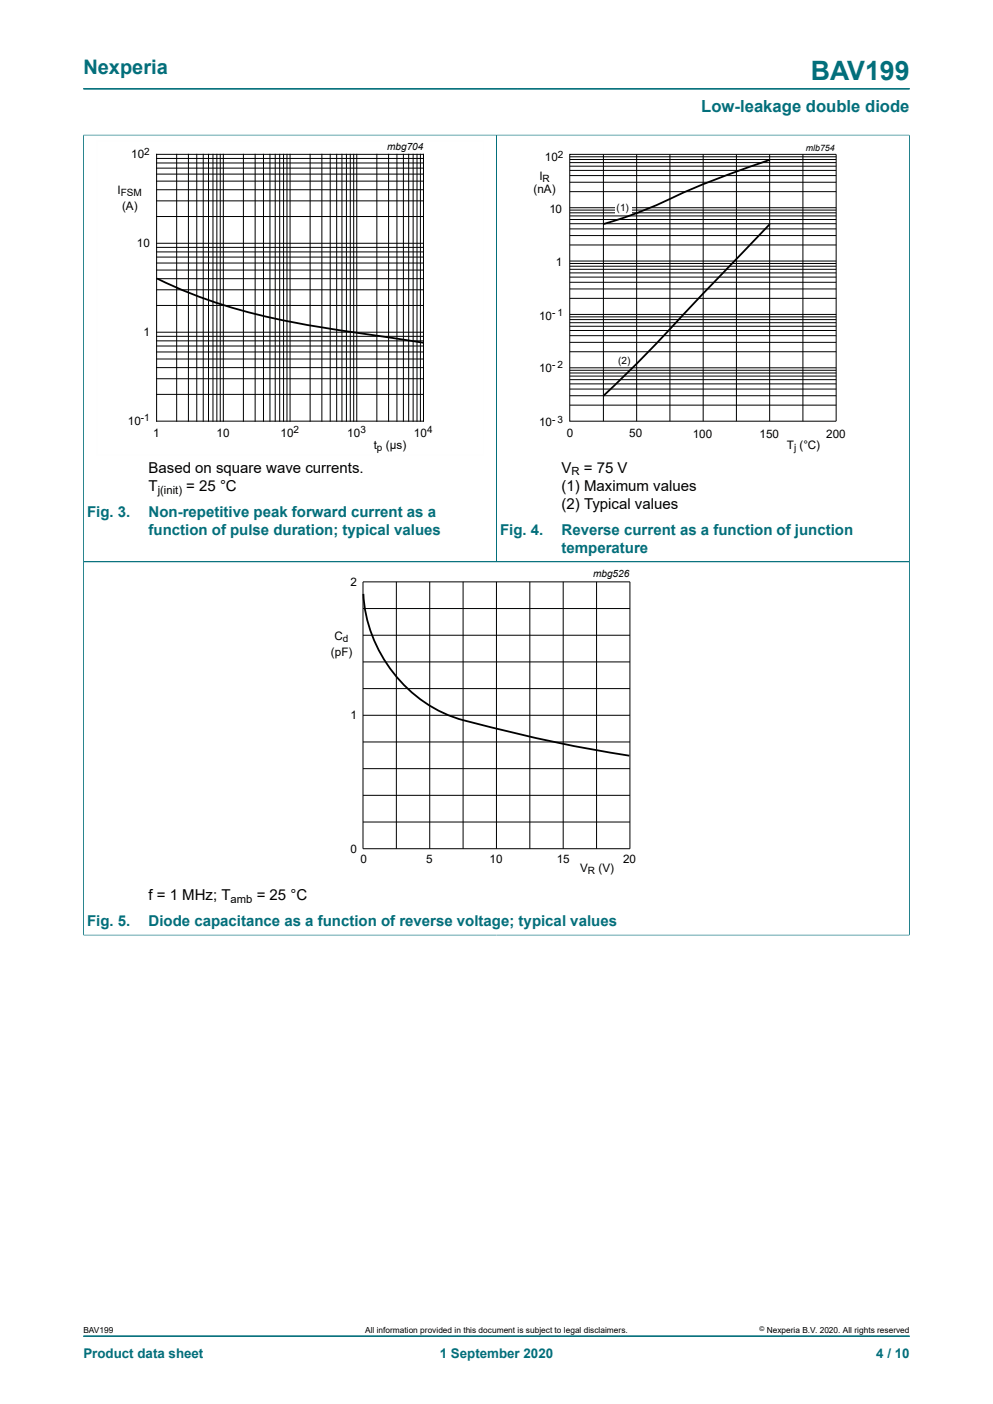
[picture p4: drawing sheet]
<svg xmlns="http://www.w3.org/2000/svg" width="210mm" height="297mm" viewBox="0 0 210 297" stroke-linecap="round" stroke-linejoin="round" font-family="sans-serif">
<path d="M17.6 18.8h174.8M17.6 28.6h174.8M17.6 28.5v90.3h174.7v-90.3M105 28.6v90.2" fill="none" stroke="#036f7b" stroke-width=".21"/>
<path d="M33.2 58.9a119.1 119.1 0 0 0 35.3 10.4l21 3.2" fill="none" stroke="#000" stroke-width=".38"/>
<path d="M102.3 29.8h-81.9v66.3h81.9" fill="none" stroke="#fefefe" stroke-width=".21"/>
<g fill="none" stroke="#000" stroke-width=".21">
<path d="M33.1 32.6h56.5v56.5h-56.5zM33.1 38.3h56.5M33.1 36.8h56.5M33.1 35.6h56.5M33.1 34.5h56.5M33.1 33.5h56.5M37.4 32.6v56.5M39.8 32.6v56.5M41.6 32.6v56.5M43 32.6v56.5M44.1 32.6v56.5M45 32.6v56.5"/>
<path d="M45.9 32.6v56.5M46.6 32.6v56.5M47.2 32.6v56.5M51.5 32.6v56.5M54 32.6v56.5M55.7 32.6v56.5M57.1 32.6v56.5M58.2 32.6v56.5M59.2 32.6v56.5M60 32.6v56.5M60.7 32.6v56.5M61.3 32.6v56.5"/>
<path d="M65.6 32.6v56.5M68.1 32.6v56.5M69.8 32.6v56.5M71.2 32.6v56.5M72.3 32.6v56.5M73.3 32.6v56.5M74.1 32.6v56.5M74.8 32.6v56.5M75.5 32.6v56.5M79.7 32.6v56.5M82.2 32.6v56.5M83.9 32.6v56.5"/>
<path d="M85.3 32.6v56.5M86.4 32.6v56.5M87.4 32.6v56.5M88.2 32.6v56.5M88.9 32.6v56.5M120.5 38.6h56.3M120.5 37.1h56.3M120.5 36h56.3M120.5 35.2h56.3M120.5 34.4h56.3M120.5 33.7h56.3M120.5 33.2h56.3"/>
<path d="M127.6 32.7v56.4M134.6 32.7v56.4M141.7 32.7v56.4M148.7 32.7v56.4M155.7 32.7v56.4M162.8 32.7v56.4M169.8 32.7v56.4M176.8 32.7h-56.3v56.4h56.3M176.8 32.7v56.4M33.1 59h56.5M33.1 57.1h56.5M33.1 55.6h56.5"/>
<path d="M33.1 54.4h56.5M33.1 53.3h56.5M33.1 52.3h56.5M33.1 51.5h56.5M33.1 45.8h56.5M33.1 42.5h56.5M33.1 40.1h56.5M120.5 43.9h56.3M120.5 40.5h56.3M120.5 59.7h56.3M120.5 58.6h56.3M120.5 57.7h56.3"/>
<path d="M120.5 57h56.3M120.5 56.3h56.3M120.5 55.7h56.3M120.5 55.2h56.3M120.5 51.8h56.3M120.5 49.8h56.3M120.5 48.4h56.3M120.5 47.3h56.3M120.5 46.4h56.3M120.5 45.7h56.3M120.5 45h56.3M120.5 44.4h56.3"/>
<path d="M33.1 77.8h56.5M33.1 75.9h56.5M33.1 74.5h56.5M33.1 73.2h56.5M33.1 72.1h56.5M33.1 71.1h56.5M33.1 70.3h56.5M33.1 64.6h56.5M33.1 61.3h56.5M120.5 79.6h56.3M120.5 78.9h56.3M120.5 78.3h56.3"/>
<path d="M120.5 77.8h56.3M120.5 74.4h56.3M120.5 72.4h56.3M120.5 71h56.3M120.5 69.9h56.3M120.5 69h56.3M120.5 68.3h56.3M120.5 67.6h56.3M120.5 67h56.3M120.5 66.5h56.3M120.5 63.1h56.3M120.5 61.1h56.3"/>
<path d="M33.1 83.4h56.5M33.1 80.1h56.5M120.5 85.7h56.3M120.5 83.7h56.3M120.5 82.3h56.3M120.5 81.2h56.3M120.5 80.3h56.3"/>
</g>
<path d="M107.7 29.8h81.9v66.3h-81.9z" fill="none" stroke="#fff" stroke-width=".21"/>
<g fill="#fff">
<path d="M130.1 42.8h3.5v2.4h-3.5z"/>
<path d="M128.3 75h5.6v2.4h-5.6z"/>
</g>
<path d="M162.8 33.8a179.1 179.1 0 0 0-24 9.6 88.8 88.8 0 0 1-11.2 4M162.8 47.4l-18.2 19.1a282 282 0 0 1-17 17.3M76.8 125.6a29.7 29.7 0 0 0 23.9 27.5 314.4 314.4 0 0 0 32.4 6.8" fill="none" stroke="#000" stroke-width=".38"/>
<path d="M17.6 28.6v169.3M17.7 28.6h174.6M105 28.6v90.2M192.3 28.6v169.3M17.6 118.8h174.7M17.6 197.8h174.8M17.6 282.6h174.8" fill="none" stroke="#036f7b" stroke-width=".21"/>
<g fill="none" stroke="#000" stroke-width=".21">
<path d="M76.8 123.1h56.4v56.4h-56.4zM76.8 134.4h56.4M76.8 128.7h56.4M83.8 123.1v56.4M90.9 123.1v56.4M97.9 123.1v56.4M105 123.1v56.4M112 123.1v56.4M119.1 123.1v56.4M126.2 123.1v56.4M76.8 157h56.4M76.8 145.7h56.4"/>
<path d="M76.8 151.3h56.4M76.8 140h56.4M76.8 162.6h56.4M76.8 168.2h56.4M76.8 173.9h56.4"/>
</g>
<path d="M64.1 120.2h81.8v66.3h-81.8z" fill="none" stroke="#fff" stroke-width=".21"/>
<text font-size="5.6" fill="#036f7b" x="171.5" y="16.8">BAV199</text>
<text font-size="4.2" fill="#036f7b" x="17.6" y="15.6">Nexperia</text>
<text font-size="3.5" fill="#036f7b" x="148.3" y="23.7">Low-leakage double diode</text>
<g font-size="3.2">
<text x="31.4" y="100">Based on square wave currents.</text>
<text x="118.8" y="100">V</text>
<text x="123.5" y="100">= 75 V</text>
<text x="31.4" y="103.8">T</text>
<text x="39.4" y="103.8">= 25 °C</text>
<text x="118.8" y="103.8">(1) Maximum values</text>
<text x="118.8" y="107.6">(2) Typical values</text>
<text x="31.4" y="190.4">f = 1 MHz; T</text>
<text x="54.3" y="190.4">= 25 °C</text>
</g>
<g font-size="3.2" fill="#036f7b">
<text x="18.4" y="109.4">Fig. 3.</text>
<text x="31.4" y="109.4">Non-repetitive peak forward current as a</text>
<text x="31.4" y="113.2">function of pulse duration; typical values</text>
<text x="105.8" y="113.2">Fig. 4.</text>
<text x="118.8" y="113.2">Reverse current as a function of junction</text>
<text x="118.8" y="117">temperature</text>
<text x="18.4" y="195.9">Fig. 5.</text>
<text x="31.4" y="195.9">Diode capacitance as a function of reverse voltage; typical values</text>
</g>
<g font-size="2.8" fill="#036f7b">
<text x="17.6" y="287.2">Product data sheet</text>
<text x="93" y="287.2">1 September 2020</text>
<text x="185.3" y="287.2">4 / 10</text>
</g>
<g font-size="2.5">
<text x="27.7" y="33.4">10</text>
<text x="115.2" y="34.1">10</text>
<text x="24.9" y="41">I</text>
<text x="112.8" y="40.9">(nA)</text>
<text x="114.1" y="38.1">I</text>
<text x="25.8" y="44.4">(A)</text>
<text x="116.2" y="45">10</text>
<text x="28.9" y="52.3">10</text>
<text x="117.6" y="56.2">1</text>
<text x="30.3" y="71.1">1</text>
<text x="114" y="67.6">10</text>
<text x="114" y="78.7">10</text>
<text x="27" y="89.9">10</text>
<text x="32.4" y="92.4">1</text>
<text x="45.8" y="92.4">10</text>
<text x="59.3" y="92.4">10</text>
<text x="73.4" y="92.4">10</text>
<text x="79" y="95">t</text>
<text x="81.6" y="95">(µs)</text>
<text x="87.5" y="92.4">10</text>
<text x="114" y="90.1">10</text>
<text x="119.9" y="92.4">0</text>
<text x="133.1" y="92.4">50</text>
<text x="146.5" y="92.6">100</text>
<text x="160.6" y="92.6">150</text>
<text x="166.4" y="94.9">T (°C)</text>
<text x="174.7" y="92.6">200</text>
<text x="74.1" y="123.9">2</text>
<text x="70.7" y="135.3">C</text>
<text x="70" y="138.8">(pF)</text>
<text x="74.1" y="152.2">1</text>
<text x="74.1" y="180.4">0</text>
<text x="76.2" y="182.5">0</text>
<text x="90.1" y="182.5">5</text>
<text x="103.5" y="182.5">10</text>
<text x="117.7" y="182.5">15</text>
<text x="122.7" y="184.4">V</text>
<text x="126.6" y="184.4">(V)</text>
<text x="131.8" y="182.5">20</text>
</g>
<g font-size="2.4">
<text x="120.9" y="100.6">R</text>
<text x="33.4" y="104.4">j(init)</text>
<text x="48.8" y="191">amb</text>
</g>
<g font-size="2.1">
<text x="30.5" y="32.8">2</text>
<text x="81.9" y="31.8">mbg704</text>
<text x="118" y="33.4">2</text>
<text x="25.6" y="41.5">FSM</text>
<text x="114.7" y="38.6">R</text>
<text x="130.4" y="44.7">(1)</text>
<text x="116.7" y="66.8">- 1</text>
<text x="116.7" y="77.9">- 2</text>
<text x="130.7" y="76.9">(2)</text>
<text x="29.8" y="89.1">-1</text>
<text x="116.7" y="89.4">- 3</text>
<text x="62.1" y="91.7">2</text>
<text x="76.2" y="91.7">3</text>
<text x="79.7" y="95.5">p</text>
<text x="90.3" y="91.7">4</text>
<text x="167.9" y="95.4">j</text>
<text x="125.4" y="122.1">mbg526</text>
<text x="72.5" y="135.9">d</text>
<text x="124.3" y="184.9">R</text>
</g>
<text font-size="1.9" x="170.4" y="31.8">mlb754</text>
<g font-size="1.8">
<text x="17.6" y="282">BAV199</text>
<text x="77.2" y="282">All information provided in this document is subject to legal disclaimers.</text>
<text x="162.2" y="282">Nexperia B.V. 2020. All rights reserved</text>
</g>
<text font-size="1.4" x="160.6" y="281.6">©</text>
</svg>
